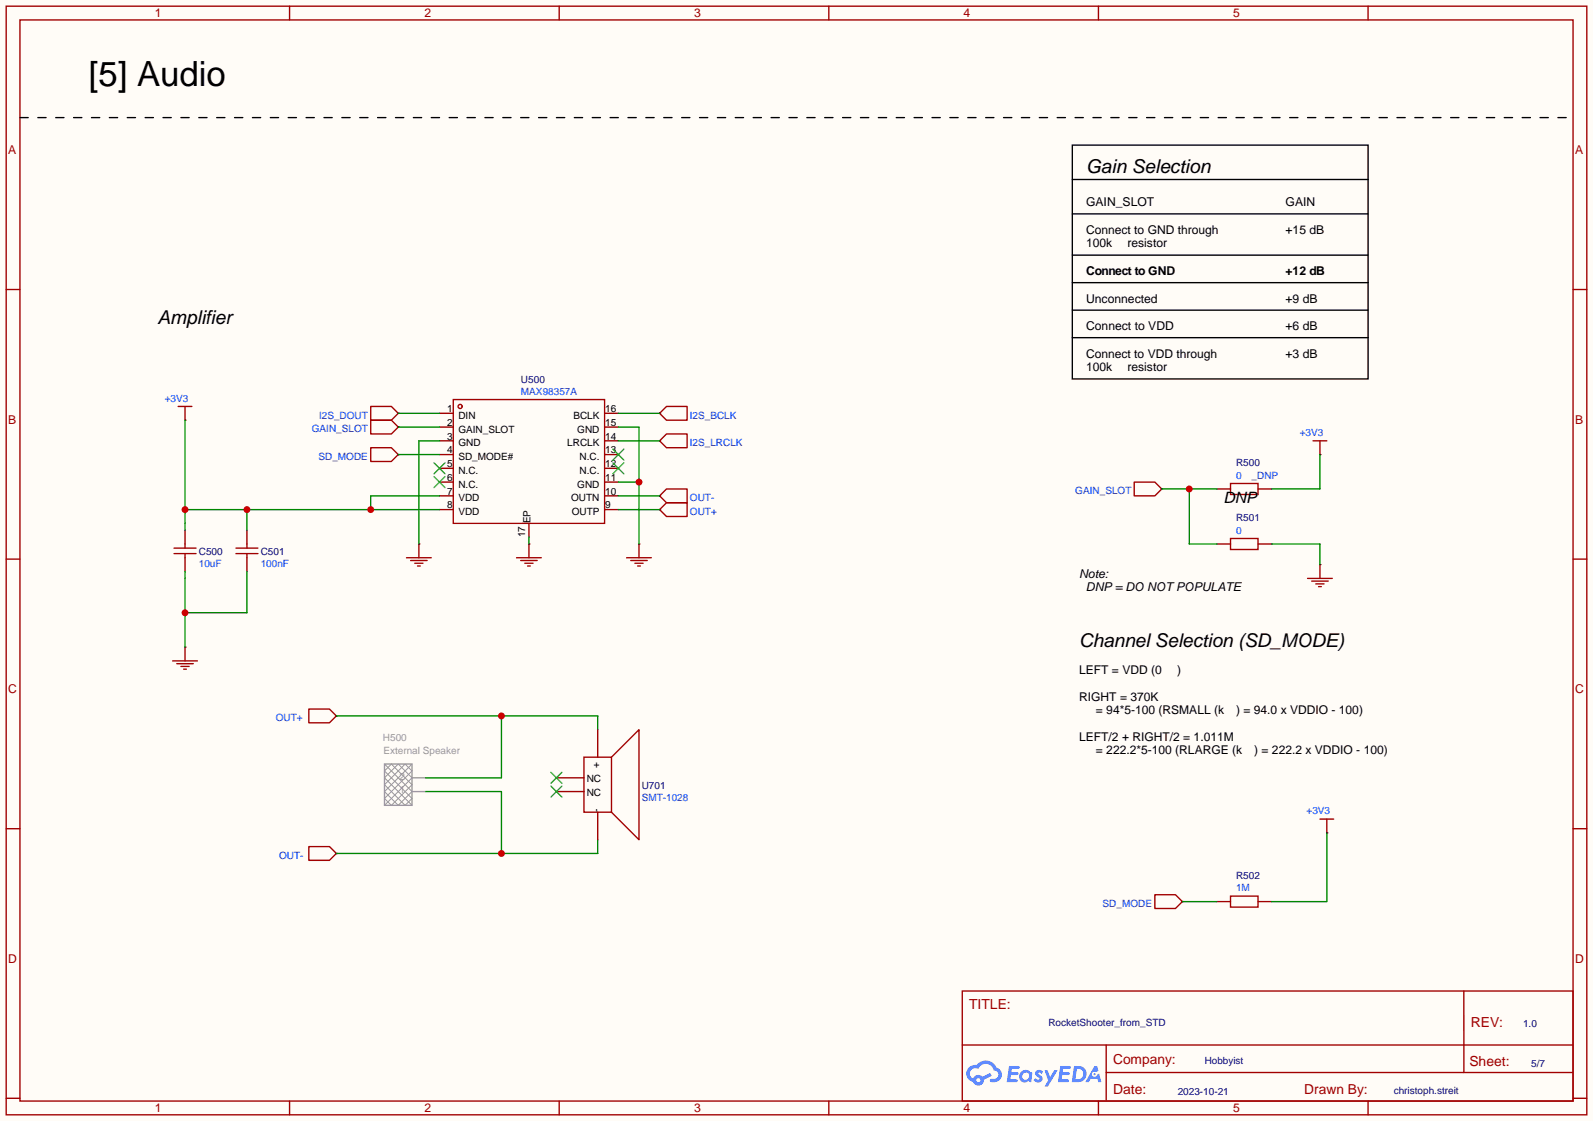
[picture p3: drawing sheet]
<svg xmlns="http://www.w3.org/2000/svg" width="294mm" height="207mm" viewBox="0 0 294 207" stroke-linecap="round" stroke-linejoin="round" font-family="sans-serif">
<path d="M0 0h294.1v207h-294.1z" fill="#fffcf7"/>
<g fill="none" stroke="#a10000" stroke-width=".25">
<path d="M1.1 1.1h291.9v204.8h-291.9zM3.7 3.7h286.7v199.6h-286.7zM53.5 1.1v2.6M103.3 1.1v2.6M153 1.1v2.6M202.8 1.1v2.6M252.6 1.1v2.6M1.1 53.5h2.6M290.4 53.5h2.6M1.1 103.3h2.6M290.4 103.3h2.6M1.1 153h2.6"/>
<path d="M290.4 153h2.6M177.7 183h112.7v20.3h-112.7zM177.7 193h112.7M204.2 198.1h86.2M204.2 193v10.1M270.3 183v15.1M1.1 202.8h2.6M53.5 203.3v2.6M103.3 203.3v2.6M153 203.3v2.6M202.8 203.3v2.6M252.6 203.3v2.6"/>
<path d="M290.4 202.8h2.6"/>
</g>
<g fill="#5487ff">
<path d="M191.3 197.7l.6-.1 .4 .1 .3 .2-.3 .5a.34 .34 0 0 0-.2-.3 .34 .34 0 0 0-.4 .1v.1a1.01 1.01 0 0 1 .7 1.2 .99 .99 0 0 1-1.6 0l.4-.4 .5 .3 .2-.1v-.2a.88 .88 0 0 1-.6-1.4z"/>
<path d="M192.9 197.6h.5l.5 1.3 .8-1.3h.6l-1.8 3h-.6l.6-1.1z"/>
<path d="M186.3 196.8h.9a1.14 1.14 0 0 1 1 .2l-.1 .3-1.3 .1-.1 .6h1.1l.3 .3-.3 .2h-1.1l-.2 .8 1.3 .1 .1 .3-.3 .1h-1.7z"/>
<path d="M195.8 196.8h.8a1.15 1.15 0 0 1 1.1 .2l-.1 .3-1.3 .1-.1 .6h1.1l.2 .3-.2 .2h-1.2l-.1 .8 1.2 .1 .1 .3-.2 .1h-1.8z"/>
<path d="M202.1 196.9h.5l.2 .9-.4 .2a.5 .5 0 0 0-.8 .2 .5 .5 0 0 0 .4 .7 .5 .5 0 0 0 .6-.5l.3-.2 .5 1.6h-.6l-.2-.6h-1.2l-.4 .6h-.6z"/>
<path d="M198.3 196.9l-.4 2.9h1a1.52 1.52 0 0 0 1.7-1.5 1.52 1.52 0 0 0-1.8-1.4zM198.8 197.4a1 1 0 0 1 1.2 1 1 1 0 0 1-1.2 .9h-.2z"/>
<path d="M188.5 198a1.06 1.06 0 0 0-.1 1.5 1.06 1.06 0 0 0 1.5 .1l.5 .2 .2-1.6-.1-.2h-.3a1.07 1.07 0 0 0-1.7 0zM188.7 198.7a.67 .67 0 0 1 1.3 0 .67 .67 0 0 1-1.3 0z"/>
<path d="M178.9 197.1a1.57 1.57 0 0 0 .8 2.7 1.04 1.04 0 0 0 1.1 .7 1.04 1.04 0 0 0 .9-1.1l1.4-.7-.3-.6-1.4 .7a1.06 1.06 0 0 0-1.7 .4 1 1 0 0 1-.5-1.5 1 1 0 0 1 1.4-.3 1.53 1.53 0 0 1 1.6-.9 1.53 1.53 0 0 1 1.3 1.2 .82 .82 0 0 1 .8 1 .82 .82 0 0 1-1.1 .5 .31 .31 0 0 0-.4 .3 .31 .31 0 0 0 .3 .3 1.43 1.43 0 0 0 1.8-.8 1.43 1.43 0 0 0-.9-1.9 2.15 2.15 0 0 0-3.7-.4l-.9 .1zM180.3 199.5a.39 .39 0 0 1 .7 0 .39 .39 0 0 1-.7 0z"/>
<circle cx="202.1" cy="198.4" r=".19"/>
</g>
<path d="M3.7 21.7h285.7" fill="none" stroke="#000" stroke-width=".25" stroke-dasharray="1.5 1.8"/>
<g fill="none" stroke="#a10000" stroke-width=".25">
<path d="M32.9 75.1h2.5M34.2 75.1v2.5M68.5 77.6h3.8l1.2 1.3-1.2 1.2h-3.8zM68.5 75.1h3.8l1.2 1.2-1.2 1.3h-3.8zM83.7 73.8h27.9v22.8h-27.9zM121.8 76.3l1.3-1.2h3.8v2.5h-3.8zM68.5 82.7h3.8l1.2 1.2-1.2 1.3h-3.8zM121.8 81.4l1.3-1.3h3.8v2.6h-3.8zM121.8 94.1l1.3-1.3h3.8v2.6h-3.8zM123.1 90.3h3.8v2.5h-3.8l-1.3-1.2zM209.4 89h3.8l1.3 1.3-1.3 1.3h-3.8zM227.2 89.3h5.1v2h-5.1z"/>
<path d="M227.2 99.4h5.1v2.1h-5.1zM242.4 81.4h2.6M243.7 81.4v2.5M32.1 102.2h4.1M32.1 101.2h4.1M34.2 100.5v.7M34.2 102.2v.8M34.2 119.5v2.5M43.6 102.2h4M43.6 101.2h4M45.6 100.5v.7M45.6 102.2v.8"/>
<path d="M75.1 103h4.5M75.8 103.5h3.1M76.6 104h1.5M77.1 104.5h.5M77.3 100.5v2.5M95.4 103h4.5M96.1 103.5h3.1M96.9 104h1.5M97.4 104.5h.5M97.7 100.5v2.5M115.7 103h4.6M116.5 103.5h3"/>
<path d="M117.2 104h1.5M117.7 104.5h.5M118 100.5v2.5M241.4 106.8h4.6M242.2 107.3h3M243 107.8h1.5M243.5 108.3h.5M243.7 104.3v2.5M31.9 122h4.5M32.6 122.6h3.1M33.4 123.1h1.5M33.9 123.6h.5"/>
<path d="M57 130.9h3.8l1.3 1.3-1.3 1.3h-3.8zM57 156.3h3.8l1.3 1.3-1.3 1.3h-3.8zM243.7 151.3h2.6M245 151.3v2.5M213.2 165.2h3.8l1.3 1.3-1.3 1.3h-3.8zM227.2 165.5h5.1v2h-5.1z"/>
<circle cx="85" cy="75.1" r=".38"/>
</g>
<g fill="none" stroke="#870000" stroke-width=".25">
<path d="M34.2 77.6h.1M73.5 78.9h.1M73.5 76.3h.1M81.2 76.3h2.5M81.2 78.9h2.5M111.6 76.3h2.6M111.6 78.9h2.6M121.8 76.3h.1M34.2 97.9v2.6M45.6 97.9v2.6M73.5 83.9h.1M81.2 81.4h2.5"/>
<path d="M81.2 83.9h2.5M81.2 86.5h2.5M81.2 89h2.5M81.2 91.6h2.5M81.2 94.1h2.5M97.7 96.6v2.6M111.6 81.4h2.6M111.6 83.9h2.6M111.6 86.5h2.6M111.6 89h2.6M111.6 91.6h2.6M111.6 94.1h2.6"/>
<path d="M121.8 81.4h.1M121.8 91.6h.1M121.8 94.1h.1M214.5 90.3h.1M224.7 90.3h2.5M232.3 90.3h2.5M243.7 83.9h.1M34.2 119.5h.1M34.2 103v2.5M45.6 103v2.5M77.3 100.5h.1M97.7 100.5h.1"/>
<path d="M118 100.5h.1M224.7 100.5h2.5M232.3 100.5h2.5M243.7 104.3h.1M62.1 132.2h.1M62.1 157.6h.1M245 153.8h.1M218.3 166.5h.1M224.7 166.5h2.5M232.3 166.5h2.5"/>
</g>
<path d="M80.1 85.5l2.1 2M80.1 88l2.1 2M82.2 85.5l-2.1 2M82.2 88l-2.1 2M113.2 85.5l2 2M113.2 82.9l2 2.1M115.2 85.5l-2 2M115.2 82.9l-2 2.1" fill="none" stroke="#3c3" stroke-width=".25"/>
<path d="M198 26.8h54.6v43.2h-54.6zM198 39.5h54.6M198 33.1h54.6M198 57.3h54.6M198 52.2h54.6M198 47.1h54.6M198 62.4h54.6" fill="none" stroke="#000" stroke-width=".25"/>
<path d="M71 148.7l5.1-5.1-2.6-2.5-2.5 2.5 5.1 5.1M71 141.1l5.1 5.1-2.6 2.5-2.5-2.5 5.1-5.1M72.3 141.1l-1.3 1.3 5.1 5-1.3 1.3-3.8-3.8 3.8-3.8 1.3 1.3-5.1 5 1.3 1.3 3.8-3.8z" fill="none" stroke="#999" stroke-width=".18"/>
<path d="M71 141.1h5.1v7.6h-5.1zM76.1 146.2h2.5M76.1 143.6h2.5" fill="none" stroke="#999" stroke-width=".25"/>
<path d="M73.5 78.9h7.7M73.5 76.3h7.7M114.2 76.3h7.6M73.5 83.9h7.7M81.2 81.4h-3.9v19.1M97.7 99.2v1.3M114.2 81.4h7.6M114.2 91.6h7.6M114.2 94.1h7.6M34.2 105.5v14M45.6 105.5v7.7h-11.4" fill="none" stroke="#008700" stroke-width=".25"/>
<circle cx="34.2" cy="113.2" r=".63" fill="#c00"/>
<path d="M214.5 90.3h10.2M219.6 90.3v10.2h5.1M243.7 83.9v6.4h-8.9" fill="none" stroke="#008700" stroke-width=".25"/>
<circle cx="219.6" cy="90.3" r=".63" fill="#c00"/>
<path d="M114.2 78.9h3.8v21.6M114.2 89h3.8M245 153.8v12.7h-10.2M218.3 166.5h6.4" fill="none" stroke="#008700" stroke-width=".25"/>
<circle cx="118" cy="89" r=".63" fill="#c00"/>
<path d="M34.2 77.6v20.3M34.2 94.1h47M45.6 94.1v3.8M81.2 91.6h-12.7v2.5" fill="none" stroke="#008700" stroke-width=".25"/>
<g fill="#c00">
<circle cx="68.5" cy="94.1" r=".63"/>
<circle cx="34.2" cy="94.1" r=".63"/>
<circle cx="45.6" cy="94.1" r=".63"/>
</g>
<path d="M234.8 100.5h8.9v3.8M62.1 132.2h48.3v2.5M92.6 132.2v11.4h-14" fill="none" stroke="#008700" stroke-width=".25"/>
<circle cx="92.6" cy="132.2" r=".63" fill="#c00"/>
<path d="M78.6 146.2h14v11.4M110.4 155.1v2.5h-48.3" fill="none" stroke="#008700" stroke-width=".25"/>
<circle cx="92.6" cy="157.6" r=".63" fill="#c00"/>
<path d="M107.8 139.8h5.1v10.2h-5.1zM112.9 139.8l5.1-5.1v20.4l-5.1-5.1" fill="none" stroke="#a10000" stroke-width=".25"/>
<path d="M110.4 134.7v5.1M102.7 143.6h5.1M102.7 146.2h5.1M110.4 150v5.1" fill="none" stroke="#870000" stroke-width=".25"/>
<path d="M101.7 142.6l2.1 2.1M101.7 145.2l2.1 2M103.8 142.6l-2.1 2.1M103.8 145.2l-2.1 2" fill="none" stroke="#3c3" stroke-width=".25"/>
<text font-size="6.4" x="16.4" y="15.9">[5] Audio</text>
<g font-size="3.5">
<text x="200.5" y="32">Gain Selection</text>
<text x="29.1" y="59.9">Amplifier</text>
<text x="199.3" y="119.6">Channel Selection (SD_MODE)</text>
</g>
<text font-size="2.9" x="225.9" y="92.8">DNP</text>
<g font-size="2.6" fill="#a00000">
<text x="178.9" y="186.2">TITLE:</text>
<text x="271.6" y="189.6">REV:</text>
<text x="271.3" y="196.9">Sheet:</text>
<text x="205.5" y="202">Date:</text>
</g>
<g font-size="2.5" fill="#a00000">
<text x="205.5" y="196.4">Company:</text>
<text x="240.8" y="202">Drawn By:</text>
</g>
<g font-size="2.2" fill="#a00000">
<text x="28.6" y="3.2">1</text>
<text x="78.4" y="3.2">2</text>
<text x="128.1" y="3.2">3</text>
<text x="177.9" y="3.2">4</text>
<text x="227.7" y="3.2">5</text>
<text x="1.5" y="28.5">A</text>
<text x="290.8" y="28.5">A</text>
<text x="1.5" y="78.2">B</text>
<text x="290.8" y="78.2">B</text>
<text x="1.5" y="128">C</text>
<text x="290.8" y="128">C</text>
<text x="1.5" y="177.8">D</text>
<text x="290.8" y="177.8">D</text>
<text x="28.6" y="205.4">1</text>
<text x="78.4" y="205.4">2</text>
<text x="128.1" y="205.4">3</text>
<text x="177.9" y="205.4">4</text>
<text x="227.7" y="205.4">5</text>
</g>
<g font-size="2.2">
<text x="200.5" y="38.1">GAIN_SLOT</text>
<text x="237.4" y="38.1">GAIN</text>
<text x="200.5" y="43.2">Connect to GND through</text>
<text x="200.5" y="45.6">100k</text>
<text x="208.2" y="45.6">resistor</text>
<text x="237.4" y="43.2">+15 dB</text>
<text x="200.5" y="50.8">Connect to GND</text>
<text x="237.4" y="50.8">+12 dB</text>
<text x="200.5" y="55.9">Unconnected</text>
<text x="237.4" y="55.9">+9 dB</text>
<text x="200.5" y="61">Connect to VDD</text>
<text x="237.4" y="61">+6 dB</text>
<text x="200.5" y="66">Connect to VDD through</text>
<text x="200.5" y="68.5">100k</text>
<text x="208.2" y="68.5">resistor</text>
<text x="237.4" y="66.1">+3 dB</text>
<text x="199.3" y="106.7">Note:</text>
<text x="200.5" y="109.2">DNP = DO NOT POPULATE</text>
<text x="199.3" y="124.5">LEFT = VDD (0</text>
<text x="217.4" y="124.5">)</text>
<text x="199.3" y="129.4">RIGHT = 370K</text>
<text x="202.4" y="131.9">= 94*5-100 (RSMALL (k</text>
<text x="228.2" y="131.9">) = 94.0 x VDDIO - 100)</text>
<text x="199.3" y="136.8">LEFT/2 + RIGHT/2 = 1.011M</text>
<text x="202.4" y="139.3">= 222.2*5-100 (RLARGE (k</text>
<text x="231.6" y="139.3">) = 222.2 x VDDIO - 100)</text>
</g>
<g font-size="1.8" fill="#000080">
<text x="96.2" y="70.7">U500</text>
<text x="228.2" y="86">R500</text>
<text x="228.2" y="96.2">R501</text>
<text x="36.7" y="102.4">C500</text>
<text x="48.1" y="102.4">C501</text>
<text x="118.5" y="145.6">U701</text>
<text x="228.2" y="162.4">R502</text>
<text x="193.6" y="189.5">RocketShooter_from_STD</text>
<text x="281.2" y="189.7">1.0</text>
<text x="222.4" y="196.5">Hobbyist</text>
<text x="282.7" y="197.1">5/7</text>
<text x="217.5" y="202.2">2023-10-21</text>
<text x="257.3" y="202.1">christoph.streit</text>
</g>
<g font-size="1.8" fill="#00f">
<text x="30.4" y="74.2">+3V3</text>
<text x="58.9" y="77.3">I2S_DOUT</text>
<text x="96.2" y="72.9">MAX98357A</text>
<text x="127.4" y="77.3">I2S_BCLK</text>
<text x="57.6" y="79.9">GAIN_SLOT</text>
<text x="127.4" y="82.4">I2S_LRCLK</text>
<text x="240" y="80.6">+3V3</text>
<text x="58.8" y="84.9">SD_MODE</text>
<text x="228.2" y="88.4">0</text>
<text x="231.1" y="88.4">_DNP</text>
<text x="127.4" y="92.6">OUT-</text>
<text x="127.4" y="95.1">OUT+</text>
<text x="198.5" y="91.3">GAIN_SLOT</text>
<text x="228.2" y="98.6">0</text>
<text x="36.7" y="104.7">10uF</text>
<text x="48.1" y="104.7">100nF</text>
<text x="50.9" y="133.2">OUT+</text>
<text x="118.5" y="147.8">SMT-1028</text>
<text x="241.2" y="150.4">+3V3</text>
<text x="51.5" y="158.5">OUT-</text>
<text x="203.6" y="167.5">SD_MODE</text>
<text x="228.2" y="164.6">1M</text>
</g>
<g font-size="1.8">
<text x="82.5" y="76.1">1</text>
<text x="84.6" y="77.4">DIN</text>
<text x="105.9" y="77.4">BCLK</text>
<text x="111.8" y="76.1">16</text>
<text x="82.5" y="78.6">2</text>
<text x="82.5" y="81.2">3</text>
<text x="82.5" y="83.7">4</text>
<text x="84.6" y="79.9">GAIN_SLOT</text>
<text x="84.6" y="82.4">GND</text>
<text x="104.7" y="82.4">LRCLK</text>
<text x="106.6" y="79.9">GND</text>
<text x="111.8" y="83.7">13</text>
<text x="111.8" y="81.2">14</text>
<text x="111.8" y="78.6">15</text>
<text x="82.5" y="86.3">5</text>
<text x="82.5" y="88.8">6</text>
<text x="84.6" y="85">SD_MODE#</text>
<text x="84.6" y="87.5">N.C.</text>
<text x="107" y="87.5">N.C.</text>
<text x="107" y="85">N.C.</text>
<text x="111.8" y="88.8">11</text>
<text x="111.8" y="86.3">12</text>
<text x="82.5" y="91.3">7</text>
<text x="82.5" y="93.9">8</text>
<text x="84.6" y="90.1">N.C.</text>
<text x="84.6" y="92.6">VDD</text>
<text x="84.6" y="95.1">VDD</text>
<text x="105.5" y="92.6">OUTN</text>
<text x="105.6" y="95.1">OUTP</text>
<text x="106.6" y="90.1">GND</text>
<text x="111.8" y="93.9">9</text>
<text x="111.8" y="91.3">10</text>
<text x="96.9" y="99.2" transform="rotate(-90 96.9 99.2)">17</text>
<text x="98" y="96.6" transform="rotate(-90 98 96.6)">EP</text>
<text x="110.7" y="141.9" transform="rotate(-90 110.7 141.9)">+</text>
<text x="108.3" y="144.4">NC</text>
<text x="108.3" y="147">NC</text>
<text x="110.7" y="150" transform="rotate(-90 110.7 150)">-</text>
</g>
<g font-size="1.8" fill="#999">
<text x="70.7" y="136.7">H500</text>
<text x="70.8" y="139.3">External Speaker</text>
<text x="73.8" y="144">2</text>
<text x="73.8" y="146.5">1</text>
</g>
</svg>
